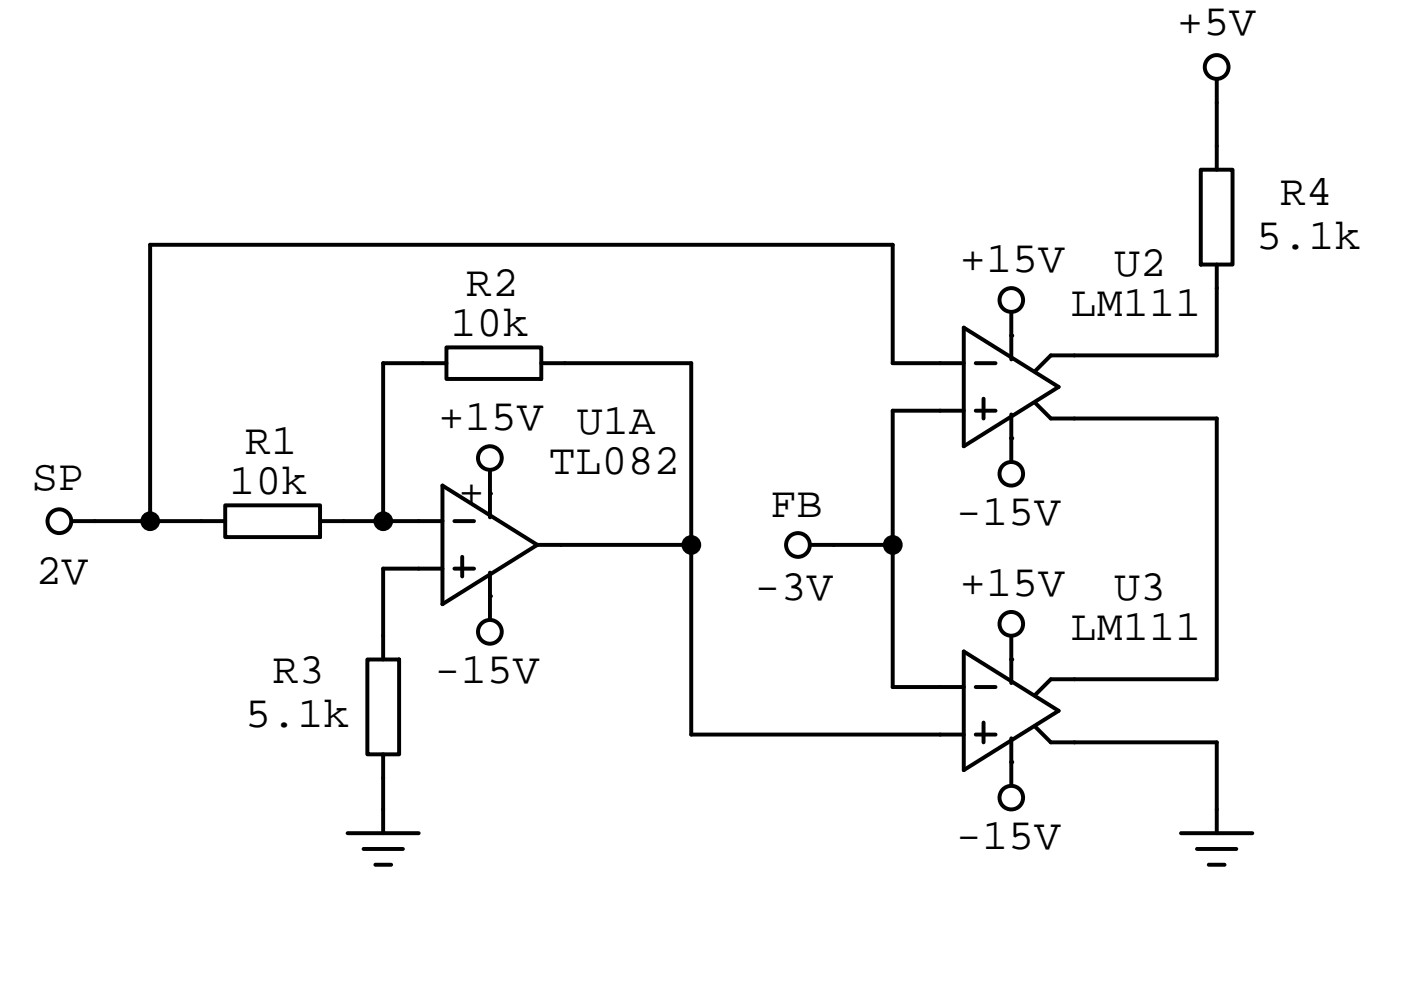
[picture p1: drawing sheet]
<svg xmlns="http://www.w3.org/2000/svg" width="297mm" height="210mm" viewBox="0 0 297 210" stroke-linecap="round" stroke-linejoin="round" font-family="sans-serif">
<path d="M15.1 110.5h5" fill="none" stroke="#000" stroke-width=".84"/>
<circle cx="12.6" cy="110.5" r="2.52" fill="#fff"/>
<g fill="none" stroke="#000" stroke-width=".84">
<path d="M171.7 115.5h5"/>
<circle cx="12.6" cy="110.5" r="2.52"/>
</g>
<circle cx="169.2" cy="115.5" r="2.51" fill="#fff"/>
<g fill="none" stroke="#000" stroke-width=".84">
<path d="M258 16.7v5.1"/>
<circle cx="169.2" cy="115.5" r="2.51"/>
</g>
<circle cx="258" cy="14.2" r="2.52" fill="#fff"/>
<g fill="none" stroke="#000" stroke-width=".84">
<path d="M214.4 92.9v5.1M250.4 176.7h15.1M258 171.6v5.1M253.8 180h8.3M256.3 183.3h3.3"/>
<circle cx="258" cy="14.2" r="2.52"/>
</g>
<circle cx="214.4" cy="100.5" r="2.5" fill="#fff"/>
<g fill="none" stroke="#000" stroke-width=".84">
<path d="M214.4 161.6v5"/>
<circle cx="214.4" cy="100.5" r="2.5"/>
</g>
<circle cx="214.4" cy="169.1" r="2.5" fill="#fff"/>
<g fill="none" stroke="#000" stroke-width=".84">
<path d="M214.4 66.1v5.1"/>
<circle cx="214.4" cy="169.1" r="2.5"/>
</g>
<circle cx="214.4" cy="63.6" r="2.51" fill="#fff"/>
<g fill="none" stroke="#000" stroke-width=".84">
<path d="M214.4 134.8v5"/>
<circle cx="214.4" cy="63.6" r="2.51"/>
</g>
<circle cx="214.4" cy="132.3" r="2.51" fill="#fff"/>
<g fill="none" stroke="#000" stroke-width=".84">
<path d="M199.3 77h5M204.3 69.5l20.1 12.5-20.1 12.6zM206.9 77h4.2M214.4 71.2v5M227.8 75.4h-5l-3.3 3.3M103.9 99.6v5M199.3 87.1h5M206.9 87.1h4.2M208.5 84.5v4.2M214.4 87.9v5M219.5 85.4l3.3 3.3h5M204.3 138.1l20.1 12.6-20.1 12.6z"/>
<path d="M214.4 139.8v5M199.3 145.7h5M199.3 155.7h5M206.9 145.7h4.2M206.9 155.7h4.2M208.5 153.2v4.2M214.4 156.5v5.1M219.5 154.1l3.3 3.3h5M227.8 144h-5l-3.3 3.4"/>
<circle cx="214.4" cy="132.3" r="2.51"/>
</g>
<circle cx="103.9" cy="97.1" r="2.51" fill="#fff"/>
<g fill="none" stroke="#000" stroke-width=".84">
<path d="M103.9 126.4v5"/>
<circle cx="103.9" cy="97.1" r="2.51"/>
</g>
<circle cx="103.9" cy="134" r="2.51" fill="#fff"/>
<g fill="none" stroke="#000" stroke-width=".84">
<path d="M254.6 36h6.7v20.1h-6.7zM258 21.8v14.2M258 56.1v19.3h-30.2M94.7 73.7h20.1v6.6h-20.1zM94.7 77h-13.5v33.5M114.8 77h31.8v78.7h52.7M199.3 77h-10v-25.1h-157.5v58.6M199.3 87.1h-10v58.6h10M227.8 88.7h30.2v55.3h-30.2M20.1 110.5h27.6M47.7 107.1h20.2v6.8h-20.2zM67.9 110.5h25.9"/>
<path d="M93.8 103l20.1 12.5-20.1 12.6zM96.3 110.5h4.2M98 118.1v4.1M103.9 104.6v5.1M113.9 115.5h32.7M176.7 115.5h12.6M77.9 139.8h6.7v20.1h-6.7zM93.8 120.6h-12.6v19.2M96.3 120.6h4.2M103.9 121.4v5M81.2 159.9v16.8M227.8 157.4h30.2v14.2"/>
<path d="M73.7 176.7h15.1M77.1 180h8.3M79.6 183.3h3.3"/>
<circle cx="31.8" cy="110.5" r="1.68"/>
<circle cx="81.3" cy="110.5" r="1.67"/>
<circle cx="146.6" cy="115.5" r="1.67"/>
<circle cx="189.3" cy="115.5" r="1.68"/>
<circle cx="103.9" cy="134" r="2.51"/>
</g>
<g fill="#000">
<circle cx="31.8" cy="110.5" r="1.68"/>
<circle cx="81.3" cy="110.5" r="1.67"/>
<circle cx="146.6" cy="115.5" r="1.67"/>
<circle cx="189.3" cy="115.5" r="1.68"/>
</g>
<g fill="#000">
<circle cx="214.4" cy="71.2" r=".42"/>
<circle cx="214.4" cy="92.9" r=".42"/>
<circle cx="103.9" cy="104.6" r=".42"/>
<circle cx="103.9" cy="126.4" r=".42"/>
<circle cx="214.4" cy="139.8" r=".42"/>
<circle cx="214.4" cy="161.6" r=".42"/>
</g>
<g font-size="9.2">
<text x="249.6" y="7.5">+5V</text>
<text x="271.4" y="43.5">R4</text>
<text x="266.4" y="52.7">5.1k</text>
<text x="203.5" y="57.7">+15V</text>
<text x="236.2" y="58.6">U2</text>
<text x="98.8" y="62.8">R2</text>
<text x="95.5" y="71.2">10k</text>
<text x="227" y="67">LM111</text>
<text x="93" y="91.2">+15V</text>
<text x="122.3" y="92.1">U1A</text>
<text x="52" y="96.3">R1</text>
<text x="116.5" y="100.5">TL082</text>
<text x="6.7" y="103.8">SP</text>
<text x="48.6" y="104.6">10k</text>
<text x="97.2" y="107.1">+</text>
<text x="163.4" y="109.7">FB</text>
<text x="202.7" y="111.3">-15V</text>
<text x="7.6" y="123.9">2V</text>
<text x="160" y="127.3">-3V</text>
<text x="203.5" y="126.4">+15V</text>
<text x="236.2" y="127.3">U3</text>
<text x="227" y="135.6">LM111</text>
<text x="57.8" y="144.8">R3</text>
<text x="92.2" y="144.8">-15V</text>
<text x="52" y="154.1">5.1k</text>
<text x="202.7" y="180">-15V</text>
</g>
</svg>
